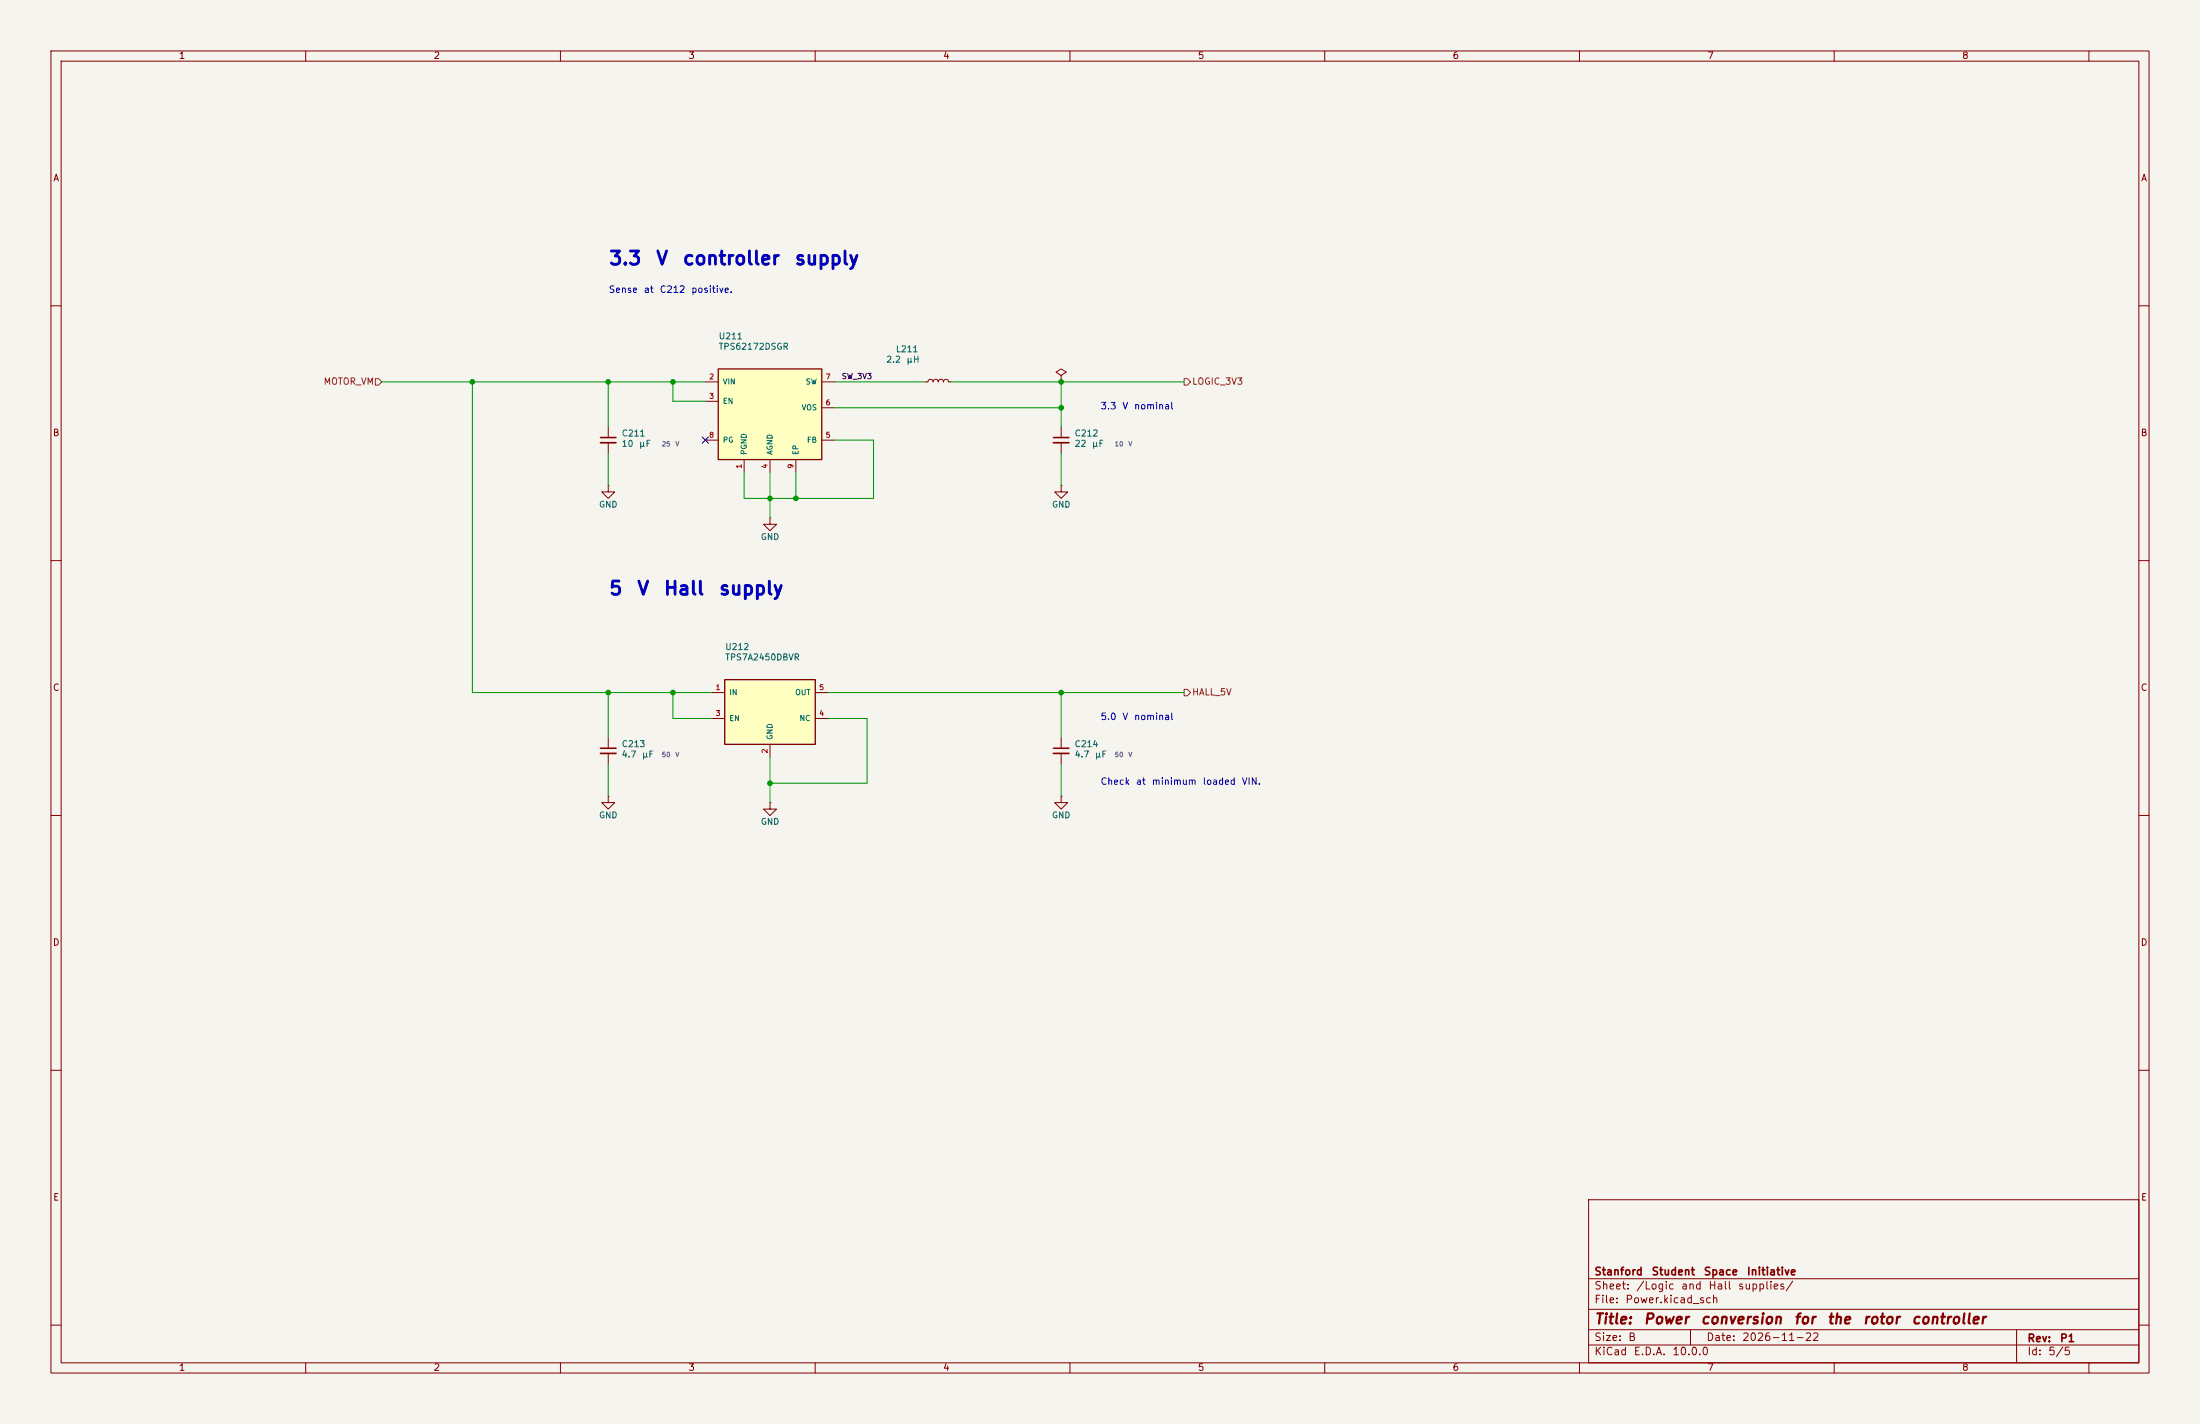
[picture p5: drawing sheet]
(kicad_sch
 (version 20260306)
 (generator "eeschema")
 (generator_version "10.0")
 (paper "B")
 (title_block
  (title "Power conversion for the rotor controller")
  (date "2026-11-22")
  (rev "P1")
  (company "Stanford Student Space Initiative"))
 (lib_symbols
  (symbol "Device:C_Small"
   (pin_numbers (hide yes))
   (pin_names (offset 0.254) (hide yes)) (exclude_from_sim no) (in_bom yes) (on_board yes)
   (in_pos_files yes)
   (duplicate_pin_numbers_are_jumpers no)
   (property "Reference" "C" (at 0.254 1.778 0) (show_name no) (do_not_autoplace no) (effects (font (size 1.27 1.27)) (justify left)))
   (property "Value" "C_Small" (at 0.254 -2.032 0) (show_name no) (do_not_autoplace no) (effects (font (size 1.27 1.27)) (justify left)))
   (property "Footprint" "" (at 0 0 0) (show_name no) (do_not_autoplace no) (hide yes) (effects (font (size 1.27 1.27))))
   (property "Datasheet" "" (at 0 0 0) (show_name no) (do_not_autoplace no) (hide yes) (effects (font (size 1.27 1.27))))
   (property "Description" "Unpolarized capacitor, small symbol" (at 0 0 0) (show_name no) (do_not_autoplace no) (hide yes) (effects (font (size 1.27 1.27))))
   (symbol "C_Small_0_1"
    (polyline (pts (xy -1.524 0.508) (xy 1.524 0.508)) (stroke (width 0.3048) (type default)) (fill (type none)))
    (polyline (pts (xy -1.524 -0.508) (xy 1.524 -0.508)) (stroke (width 0.3302) (type default)) (fill (type none))))
   (symbol "C_Small_1_1"
    (pin passive line (at 0 2.54 270) (length 2.032) (name "" (effects (font (size 1.27 1.27)))) (number "1" (effects (font (size 1.27 1.27)))))
    (pin passive line (at 0 -2.54 90) (length 2.032) (name "" (effects (font (size 1.27 1.27)))) (number "2" (effects (font (size 1.27 1.27))))))
   (embedded_fonts no))
  (symbol "Device:L_Small"
   (pin_numbers (hide yes))
   (pin_names (offset 0.254) (hide yes)) (exclude_from_sim no) (in_bom yes) (on_board yes)
   (in_pos_files yes)
   (duplicate_pin_numbers_are_jumpers no)
   (property "Reference" "L" (at 0.762 1.016 0) (show_name no) (do_not_autoplace no) (effects (font (size 1.27 1.27)) (justify left)))
   (property "Value" "L_Small" (at 0.762 -1.016 0) (show_name no) (do_not_autoplace no) (effects (font (size 1.27 1.27)) (justify left)))
   (property "Footprint" "" (at 0 0 0) (show_name no) (do_not_autoplace no) (hide yes) (effects (font (size 1.27 1.27))))
   (property "Datasheet" "" (at 0 0 0) (show_name no) (do_not_autoplace no) (hide yes) (effects (font (size 1.27 1.27))))
   (property "Description" "Inductor, small symbol" (at 0 0 0) (show_name no) (do_not_autoplace no) (hide yes) (effects (font (size 1.27 1.27))))
   (symbol "L_Small_0_1"
    (arc (start 0 2.032) (mid 0.5058 1.524) (end 0 1.016) (stroke (width 0) (type default)) (fill (type none)))
    (arc (start 0 1.016) (mid 0.5058 0.508) (end 0 0) (stroke (width 0) (type default)) (fill (type none)))
    (arc (start 0 0) (mid 0.5058 -0.508) (end 0 -1.016) (stroke (width 0) (type default)) (fill (type none)))
    (arc (start 0 -1.016) (mid 0.5058 -1.524) (end 0 -2.032) (stroke (width 0) (type default)) (fill (type none))))
   (symbol "L_Small_1_1"
    (pin passive line (at 0 2.54 270) (length 0.508) (name "" (effects (font (size 1.27 1.27)))) (number "1" (effects (font (size 1.27 1.27)))))
    (pin passive line (at 0 -2.54 90) (length 0.508) (name "" (effects (font (size 1.27 1.27)))) (number "2" (effects (font (size 1.27 1.27))))))
   (embedded_fonts no))
  (symbol "RotorBus:TPS62172DSGR"
   (pin_names (offset 0.8)) (exclude_from_sim no) (in_bom yes) (on_board yes)
   (in_pos_files yes)
   (duplicate_pin_numbers_are_jumpers no)
   (property "Reference" "U" (at 0 12.7 0) (show_name no) (do_not_autoplace no) (effects (font (size 1.15 1.15))))
   (property "Value" "TPS62172DSGR" (at 0 10.795 0) (show_name no) (do_not_autoplace no) (effects (font (size 1.15 1.15))))
   (property "Footprint" "Package_SON:Texas_DSG0008A_WSON-8-1EP_2x2mm_P0.5mm_EP0.9x1.6mm" (at 0 0 0) (show_name no) (do_not_autoplace no) (hide yes) (effects (font (size 1.15 1.15))))
   (property "Datasheet" "https://www.ti.com/lit/ds/symlink/tps62172.pdf" (at 0 0 0) (show_name no) (do_not_autoplace no) (hide yes) (effects (font (size 1.15 1.15))))
   (property "Description" "" (at 0 0 0) (show_name no) (do_not_autoplace no) (hide yes) (effects (font (size 1.15 1.15))))
   (symbol "TPS62172DSGR_0_1"
    (rectangle (start -10.16 8.89) (end 10.16 -8.89) (stroke (width 0.254) (type default)) (fill (type background))))
   (symbol "TPS62172DSGR_1_1"
    (pin power_in line (at -5.08 -11.43 90) (length 2.54) (name "PGND" (effects (font (size 1.05 1.05)))) (number "1" (effects (font (size 1 1)))))
    (pin power_in line (at -12.7 6.35 0) (length 2.54) (name "VIN" (effects (font (size 1.05 1.05)))) (number "2" (effects (font (size 1 1)))))
    (pin input line (at -12.7 2.54 0) (length 2.54) (name "EN" (effects (font (size 1.05 1.05)))) (number "3" (effects (font (size 1 1)))))
    (pin power_in line (at 0 -11.43 90) (length 2.54) (name "AGND" (effects (font (size 1.05 1.05)))) (number "4" (effects (font (size 1 1)))))
    (pin input line (at 12.7 -5.08 180) (length 2.54) (name "FB" (effects (font (size 1.05 1.05)))) (number "5" (effects (font (size 1 1)))))
    (pin input line (at 12.7 1.27 180) (length 2.54) (name "VOS" (effects (font (size 1.05 1.05)))) (number "6" (effects (font (size 1 1)))))
    (pin power_out line (at 12.7 6.35 180) (length 2.54) (name "SW" (effects (font (size 1.05 1.05)))) (number "7" (effects (font (size 1 1)))))
    (pin open_collector line (at -12.7 -5.08 0) (length 2.54) (name "PG" (effects (font (size 1.05 1.05)))) (number "8" (effects (font (size 1 1)))))
    (pin passive line (at 5.08 -11.43 90) (length 2.54) (name "EP" (effects (font (size 1.05 1.05)))) (number "9" (effects (font (size 1 1))))))
   (embedded_fonts no))
  (symbol "RotorBus:TPS7A2450DBVR"
   (pin_names (offset 0.8)) (exclude_from_sim no) (in_bom yes) (on_board yes)
   (in_pos_files yes)
   (duplicate_pin_numbers_are_jumpers no)
   (property "Reference" "U" (at 0 10.16 0) (show_name no) (do_not_autoplace no) (effects (font (size 1.15 1.15))))
   (property "Value" "TPS7A2450DBVR" (at 0 8.255 0) (show_name no) (do_not_autoplace no) (effects (font (size 1.15 1.15))))
   (property "Footprint" "Package_TO_SOT_SMD:SOT-23-5" (at 0 0 0) (show_name no) (do_not_autoplace no) (hide yes) (effects (font (size 1.15 1.15))))
   (property "Datasheet" "https://www.ti.com/lit/ds/symlink/tps7a24.pdf" (at 0 0 0) (show_name no) (do_not_autoplace no) (hide yes) (effects (font (size 1.15 1.15))))
   (property "Description" "" (at 0 0 0) (show_name no) (do_not_autoplace no) (hide yes) (effects (font (size 1.15 1.15))))
   (symbol "TPS7A2450DBVR_0_1"
    (rectangle (start -8.89 6.35) (end 8.89 -6.35) (stroke (width 0.254) (type default)) (fill (type background))))
   (symbol "TPS7A2450DBVR_1_1"
    (pin power_in line (at -11.43 3.81 0) (length 2.54) (name "IN" (effects (font (size 1.05 1.05)))) (number "1" (effects (font (size 1 1)))))
    (pin power_in line (at 0 -8.89 90) (length 2.54) (name "GND" (effects (font (size 1.05 1.05)))) (number "2" (effects (font (size 1 1)))))
    (pin input line (at -11.43 -1.27 0) (length 2.54) (name "EN" (effects (font (size 1.05 1.05)))) (number "3" (effects (font (size 1 1)))))
    (pin passive line (at 11.43 -1.27 180) (length 2.54) (name "NC" (effects (font (size 1.05 1.05)))) (number "4" (effects (font (size 1 1)))))
    (pin power_out line (at 11.43 3.81 180) (length 2.54) (name "OUT" (effects (font (size 1.05 1.05)))) (number "5" (effects (font (size 1 1))))))
   (embedded_fonts no))
  (symbol "power:GND"
   (power global)
   (pin_numbers (hide yes))
   (pin_names (offset 0) (hide yes)) (exclude_from_sim no) (in_bom yes) (on_board yes)
   (in_pos_files yes)
   (duplicate_pin_numbers_are_jumpers no)
   (property "Reference" "#PWR" (at 0 -6.35 0) (show_name no) (do_not_autoplace no) (hide yes) (effects (font (size 1.27 1.27))))
   (property "Value" "GND" (at 0 -3.81 0) (show_name no) (do_not_autoplace no) (effects (font (size 1.27 1.27))))
   (property "Footprint" "" (at 0 0 0) (show_name no) (do_not_autoplace no) (hide yes) (effects (font (size 1.27 1.27))))
   (property "Datasheet" "" (at 0 0 0) (show_name no) (do_not_autoplace no) (hide yes) (effects (font (size 1.27 1.27))))
   (property "Description" "Power symbol creates a global label with name \"GND\" , ground" (at 0 0 0) (show_name no) (do_not_autoplace no) (hide yes) (effects (font (size 1.27 1.27))))
   (symbol "GND_0_1"
    (polyline (pts (xy 0 0) (xy 0 -1.27) (xy 1.27 -1.27) (xy 0 -2.54) (xy -1.27 -1.27) (xy 0 -1.27)) (stroke (width 0) (type default)) (fill (type none))))
   (symbol "GND_1_1"
    (pin power_in line (at 0 0 270) (length 0) (name "" (effects (font (size 1.27 1.27)))) (number "1" (effects (font (size 1.27 1.27))))))
   (embedded_fonts no))
  (symbol "power:PWR_FLAG"
   (power global)
   (pin_numbers (hide yes))
   (pin_names (offset 0) (hide yes)) (exclude_from_sim no) (in_bom yes) (on_board yes)
   (in_pos_files yes)
   (duplicate_pin_numbers_are_jumpers no)
   (property "Reference" "#FLG" (at 0 1.905 0) (show_name no) (do_not_autoplace no) (hide yes) (effects (font (size 1.27 1.27))))
   (property "Value" "PWR_FLAG" (at 0 3.81 0) (show_name no) (do_not_autoplace no) (effects (font (size 1.27 1.27))))
   (property "Footprint" "" (at 0 0 0) (show_name no) (do_not_autoplace no) (hide yes) (effects (font (size 1.27 1.27))))
   (property "Datasheet" "" (at 0 0 0) (show_name no) (do_not_autoplace no) (hide yes) (effects (font (size 1.27 1.27))))
   (property "Description" "Special symbol for telling ERC where power comes from" (at 0 0 0) (show_name no) (do_not_autoplace no) (hide yes) (effects (font (size 1.27 1.27))))
   (symbol "PWR_FLAG_0_0"
    (pin power_out line (at 0 0 90) (length 0) (name "" (effects (font (size 1.27 1.27)))) (number "1" (effects (font (size 1.27 1.27))))))
   (symbol "PWR_FLAG_0_1"
    (polyline (pts (xy 0 0) (xy 0 1.27) (xy -1.016 1.905) (xy 0 2.54) (xy 1.016 1.905) (xy 0 1.27)) (stroke (width 0) (type default)) (fill (type none))))
   (embedded_fonts no)))
 (text "3.3 V nominal"
  (exclude_from_sim no)
  (at 215.9 80.01 0)
  (effects (font (size 1.3 1.3)) (justify left)))
 (text "5.0 V nominal"
  (exclude_from_sim no)
  (at 215.9 140.97 0)
  (effects (font (size 1.3 1.3)) (justify left)))
 (text "Sense at C212 positive."
  (exclude_from_sim no)
  (at 119.38 57.15 0)
  (effects (font (size 1.3 1.3)) (justify left)))
 (text "Check at minimum loaded VIN."
  (exclude_from_sim no)
  (at 215.9 153.67 0)
  (effects (font (size 1.3 1.3)) (justify left)))
 (text "3.3 V controller supply"
  (exclude_from_sim no)
  (at 119.38 50.8 0)
  (effects (font (size 2.6 2.6) (bold yes)) (justify left)))
 (text "5 V Hall supply"
  (exclude_from_sim no)
  (at 119.38 115.57 0)
  (effects (font (size 2.6 2.6) (bold yes)) (justify left)))
 (junction (at 151.13 153.67) (diameter 0) (color 0 0 0 0))
 (junction (at 119.38 74.93) (diameter 0) (color 0 0 0 0))
 (junction (at 119.38 135.89) (diameter 0) (color 0 0 0 0))
 (junction (at 208.28 80.01) (diameter 0) (color 0 0 0 0))
 (junction (at 132.08 74.93) (diameter 0) (color 0 0 0 0))
 (junction (at 156.21 97.79) (diameter 0) (color 0 0 0 0))
 (junction (at 92.71 74.93) (diameter 0) (color 0 0 0 0))
 (junction (at 151.13 97.79) (diameter 0) (color 0 0 0 0))
 (junction (at 132.08 135.89) (diameter 0) (color 0 0 0 0))
 (junction (at 208.28 74.93) (diameter 0) (color 0 0 0 0))
 (junction (at 208.28 135.89) (diameter 0) (color 0 0 0 0))
 (no_connect (at 138.43 86.36))
 (wire
  (pts (xy 151.13 92.71) (xy 151.13 97.79))
  (stroke (width 0) (type default)))
 (wire
  (pts (xy 163.83 74.93) (xy 181.61 74.93))
  (stroke (width 0) (type default)))
 (wire
  (pts (xy 119.38 135.89) (xy 119.38 144.78))
  (stroke (width 0) (type default)))
 (wire
  (pts (xy 208.28 74.93) (xy 208.28 80.01))
  (stroke (width 0) (type default)))
 (wire
  (pts (xy 208.28 149.86) (xy 208.28 156.21))
  (stroke (width 0) (type default)))
 (wire
  (pts (xy 162.56 140.97) (xy 170.18 140.97))
  (stroke (width 0) (type default)))
 (wire
  (pts (xy 208.28 74.93) (xy 232.41 74.93))
  (stroke (width 0) (type default)))
 (wire
  (pts (xy 92.71 74.93) (xy 92.71 135.89))
  (stroke (width 0) (type default)))
 (wire
  (pts (xy 171.45 86.36) (xy 163.83 86.36))
  (stroke (width 0) (type default)))
 (wire
  (pts (xy 92.71 135.89) (xy 119.38 135.89))
  (stroke (width 0) (type default)))
 (wire
  (pts (xy 74.93 74.93) (xy 92.71 74.93))
  (stroke (width 0) (type default)))
 (wire
  (pts (xy 151.13 153.67) (xy 151.13 157.48))
  (stroke (width 0) (type default)))
 (wire
  (pts (xy 119.38 74.93) (xy 119.38 83.82))
  (stroke (width 0) (type default)))
 (wire
  (pts (xy 170.18 140.97) (xy 170.18 153.67))
  (stroke (width 0) (type default)))
 (wire
  (pts (xy 208.28 88.9) (xy 208.28 95.25))
  (stroke (width 0) (type default)))
 (wire
  (pts (xy 132.08 135.89) (xy 132.08 140.97))
  (stroke (width 0) (type default)))
 (wire
  (pts (xy 156.21 92.71) (xy 156.21 97.79))
  (stroke (width 0) (type default)))
 (wire
  (pts (xy 146.05 92.71) (xy 146.05 97.79))
  (stroke (width 0) (type default)))
 (wire
  (pts (xy 186.69 74.93) (xy 208.28 74.93))
  (stroke (width 0) (type default)))
 (wire
  (pts (xy 146.05 97.79) (xy 151.13 97.79))
  (stroke (width 0) (type default)))
 (wire
  (pts (xy 119.38 135.89) (xy 132.08 135.89))
  (stroke (width 0) (type default)))
 (wire
  (pts (xy 162.56 135.89) (xy 208.28 135.89))
  (stroke (width 0) (type default)))
 (wire
  (pts (xy 156.21 97.79) (xy 171.45 97.79))
  (stroke (width 0) (type default)))
 (wire
  (pts (xy 151.13 97.79) (xy 156.21 97.79))
  (stroke (width 0) (type default)))
 (wire
  (pts (xy 92.71 74.93) (xy 119.38 74.93))
  (stroke (width 0) (type default)))
 (wire
  (pts (xy 119.38 74.93) (xy 132.08 74.93))
  (stroke (width 0) (type default)))
 (wire
  (pts (xy 132.08 135.89) (xy 139.7 135.89))
  (stroke (width 0) (type default)))
 (wire
  (pts (xy 132.08 78.74) (xy 138.43 78.74))
  (stroke (width 0) (type default)))
 (wire
  (pts (xy 151.13 148.59) (xy 151.13 153.67))
  (stroke (width 0) (type default)))
 (wire
  (pts (xy 208.28 80.01) (xy 208.28 83.82))
  (stroke (width 0) (type default)))
 (wire
  (pts (xy 171.45 97.79) (xy 171.45 86.36))
  (stroke (width 0) (type default)))
 (wire
  (pts (xy 208.28 135.89) (xy 232.41 135.89))
  (stroke (width 0) (type default)))
 (wire
  (pts (xy 132.08 74.93) (xy 138.43 74.93))
  (stroke (width 0) (type default)))
 (wire
  (pts (xy 170.18 153.67) (xy 151.13 153.67))
  (stroke (width 0) (type default)))
 (wire
  (pts (xy 119.38 149.86) (xy 119.38 156.21))
  (stroke (width 0) (type default)))
 (wire
  (pts (xy 119.38 88.9) (xy 119.38 95.25))
  (stroke (width 0) (type default)))
 (wire
  (pts (xy 208.28 135.89) (xy 208.28 144.78))
  (stroke (width 0) (type default)))
 (wire
  (pts (xy 132.08 74.93) (xy 132.08 78.74))
  (stroke (width 0) (type default)))
 (wire
  (pts (xy 163.83 80.01) (xy 208.28 80.01))
  (stroke (width 0) (type default)))
 (wire
  (pts (xy 151.13 97.79) (xy 151.13 101.6))
  (stroke (width 0) (type default)))
 (wire
  (pts (xy 132.08 140.97) (xy 139.7 140.97))
  (stroke (width 0) (type default)))
 (label "SW_3V3"
  (at 165.1 74.93 0)
  (effects (font (size 1.06 1.06)) (justify left bottom)))
 (hierarchical_label "LOGIC_3V3"
  (shape output)
  (at 232.41 74.93 0)
  (effects (font (size 1.27 1.27)) (justify left)))
 (hierarchical_label "HALL_5V"
  (shape output)
  (at 232.41 135.89 0)
  (effects (font (size 1.27 1.27)) (justify left)))
 (hierarchical_label "MOTOR_VM"
  (shape input)
  (at 74.93 74.93 180)
  (effects (font (size 1.27 1.27)) (justify right)))
 (symbol
  (lib_id "power:GND")
  (at 208.28 95.25 0)
  (unit 1)
  (body_style 1)
  (exclude_from_sim no)
  (in_bom yes)
  (on_board yes)
  (in_pos_files yes)
  (dnp no)
  (property "Reference" "#PWR2252" (at 208.28 95.25 0) (hide yes) (show_name no) (do_not_autoplace no) (effects (font (size 1.15 1.15))))
  (property "Value" "GND" (at 208.28 99.06 0) (show_name no) (do_not_autoplace no) (effects (font (size 1.18 1.18))))
  (property "Footprint" "" (at 208.28 95.25 0) (hide yes) (show_name no) (do_not_autoplace no) (effects (font (size 1.15 1.15))))
  (property "Datasheet" "" (at 208.28 95.25 0) (hide yes) (show_name no) (do_not_autoplace no) (effects (font (size 1.15 1.15))))
  (property "Description" "Power symbol creates a global label with name \"GND\" , ground" (at 208.28 95.25 0) (hide yes) (show_name no) (do_not_autoplace no) (effects (font (size 1.15 1.15))))
  (pin "1"))
 (symbol
  (lib_id "Device:C_Small")
  (at 208.28 147.32 0)
  (unit 1)
  (body_style 1)
  (exclude_from_sim no)
  (in_bom yes)
  (on_board yes)
  (in_pos_files yes)
  (dnp no)
  (property "Reference" "C214" (at 210.82 146.05 0) (show_name no) (do_not_autoplace no) (effects (font (size 1.2 1.2)) (justify left)))
  (property "Value" "4.7 µF" (at 210.82 148.082 0) (show_name no) (do_not_autoplace no) (effects (font (size 1.2 1.2)) (justify left)))
  (property "Footprint" "Capacitor_SMD:C_0805_2012Metric" (at 208.28 147.32 0) (hide yes) (show_name no) (do_not_autoplace no) (effects (font (size 1.15 1.15))))
  (property "Datasheet" "https://product.tdk.com/en/search/capacitor/ceramic/mlcc/info?part_no=C2012X7R1H475K125AC" (at 208.28 147.32 0) (hide yes) (show_name no) (do_not_autoplace no) (effects (font (size 1.15 1.15))))
  (property "Description" "Unpolarized capacitor, small symbol" (at 208.28 147.32 0) (hide yes) (show_name no) (do_not_autoplace no) (effects (font (size 1.15 1.15))))
  (property "Voltage" "50 V" (at 218.7575 148.082 0) (show_name no) (do_not_autoplace no) (effects (font (size 0.9 0.9) (color 112 89 120 1)) (justify left)))
  (property "MPN" "C2012X7R1H475K125AC" (at 208.28 147.32 0) (hide yes) (show_name no) (do_not_autoplace no) (effects (font (size 1.15 1.15))))
  (property "Manufacturer" "TDK" (at 208.28 147.32 0) (hide yes) (show_name no) (do_not_autoplace no) (effects (font (size 1.15 1.15))))
  (pin "1")
  (pin "2"))
 (symbol
  (lib_id "power:GND")
  (at 119.38 156.21 0)
  (unit 1)
  (body_style 1)
  (exclude_from_sim no)
  (in_bom yes)
  (on_board yes)
  (in_pos_files yes)
  (dnp no)
  (property "Reference" "#PWR2255" (at 119.38 156.21 0) (hide yes) (show_name no) (do_not_autoplace no) (effects (font (size 1.15 1.15))))
  (property "Value" "GND" (at 119.38 160.02 0) (show_name no) (do_not_autoplace no) (effects (font (size 1.18 1.18))))
  (property "Footprint" "" (at 119.38 156.21 0) (hide yes) (show_name no) (do_not_autoplace no) (effects (font (size 1.15 1.15))))
  (property "Datasheet" "" (at 119.38 156.21 0) (hide yes) (show_name no) (do_not_autoplace no) (effects (font (size 1.15 1.15))))
  (property "Description" "Power symbol creates a global label with name \"GND\" , ground" (at 119.38 156.21 0) (hide yes) (show_name no) (do_not_autoplace no) (effects (font (size 1.15 1.15))))
  (pin "1"))
 (symbol
  (lib_id "power:GND")
  (at 119.38 95.25 0)
  (unit 1)
  (body_style 1)
  (exclude_from_sim no)
  (in_bom yes)
  (on_board yes)
  (in_pos_files yes)
  (dnp no)
  (property "Reference" "#PWR2251" (at 119.38 95.25 0) (hide yes) (show_name no) (do_not_autoplace no) (effects (font (size 1.15 1.15))))
  (property "Value" "GND" (at 119.38 99.06 0) (show_name no) (do_not_autoplace no) (effects (font (size 1.18 1.18))))
  (property "Footprint" "" (at 119.38 95.25 0) (hide yes) (show_name no) (do_not_autoplace no) (effects (font (size 1.15 1.15))))
  (property "Datasheet" "" (at 119.38 95.25 0) (hide yes) (show_name no) (do_not_autoplace no) (effects (font (size 1.15 1.15))))
  (property "Description" "Power symbol creates a global label with name \"GND\" , ground" (at 119.38 95.25 0) (hide yes) (show_name no) (do_not_autoplace no) (effects (font (size 1.15 1.15))))
  (pin "1"))
 (symbol
  (lib_id "Device:C_Small")
  (at 119.38 86.36 0)
  (unit 1)
  (body_style 1)
  (exclude_from_sim no)
  (in_bom yes)
  (on_board yes)
  (in_pos_files yes)
  (dnp no)
  (property "Reference" "C211" (at 121.92 85.09 0) (show_name no) (do_not_autoplace no) (effects (font (size 1.2 1.2)) (justify left)))
  (property "Value" "10 µF" (at 121.92 87.122 0) (show_name no) (do_not_autoplace no) (effects (font (size 1.2 1.2)) (justify left)))
  (property "Footprint" "Capacitor_SMD:C_0805_2012Metric" (at 119.38 86.36 0) (hide yes) (show_name no) (do_not_autoplace no) (effects (font (size 1.15 1.15))))
  (property "Datasheet" "https://pim.murata.com/en-us/pim/details/?partNum=GRM21BR61E106KA73L" (at 119.38 86.36 0) (hide yes) (show_name no) (do_not_autoplace no) (effects (font (size 1.15 1.15))))
  (property "Description" "Unpolarized capacitor, small symbol" (at 119.38 86.36 0) (hide yes) (show_name no) (do_not_autoplace no) (effects (font (size 1.15 1.15))))
  (property "Voltage" "25 V" (at 129.8575 87.122 0) (show_name no) (do_not_autoplace no) (effects (font (size 0.9 0.9) (color 112 89 120 1)) (justify left)))
  (property "MPN" "GRM21BR61E106KA73L" (at 119.38 86.36 0) (hide yes) (show_name no) (do_not_autoplace no) (effects (font (size 1.15 1.15))))
  (property "Manufacturer" "Murata" (at 119.38 86.36 0) (hide yes) (show_name no) (do_not_autoplace no) (effects (font (size 1.15 1.15))))
  (pin "1")
  (pin "2"))
 (symbol
  (lib_id "Device:C_Small")
  (at 119.38 147.32 0)
  (unit 1)
  (body_style 1)
  (exclude_from_sim no)
  (in_bom yes)
  (on_board yes)
  (in_pos_files yes)
  (dnp no)
  (property "Reference" "C213" (at 121.92 146.05 0) (show_name no) (do_not_autoplace no) (effects (font (size 1.2 1.2)) (justify left)))
  (property "Value" "4.7 µF" (at 121.92 148.082 0) (show_name no) (do_not_autoplace no) (effects (font (size 1.2 1.2)) (justify left)))
  (property "Footprint" "Capacitor_SMD:C_0805_2012Metric" (at 119.38 147.32 0) (hide yes) (show_name no) (do_not_autoplace no) (effects (font (size 1.15 1.15))))
  (property "Datasheet" "https://product.tdk.com/en/search/capacitor/ceramic/mlcc/info?part_no=C2012X7R1H475K125AC" (at 119.38 147.32 0) (hide yes) (show_name no) (do_not_autoplace no) (effects (font (size 1.15 1.15))))
  (property "Description" "Unpolarized capacitor, small symbol" (at 119.38 147.32 0) (hide yes) (show_name no) (do_not_autoplace no) (effects (font (size 1.15 1.15))))
  (property "Voltage" "50 V" (at 129.8575 148.082 0) (show_name no) (do_not_autoplace no) (effects (font (size 0.9 0.9) (color 112 89 120 1)) (justify left)))
  (property "MPN" "C2012X7R1H475K125AC" (at 119.38 147.32 0) (hide yes) (show_name no) (do_not_autoplace no) (effects (font (size 1.15 1.15))))
  (property "Manufacturer" "TDK" (at 119.38 147.32 0) (hide yes) (show_name no) (do_not_autoplace no) (effects (font (size 1.15 1.15))))
  (pin "1")
  (pin "2"))
 (symbol
  (lib_id "RotorBus:TPS7A2450DBVR")
  (at 151.13 139.7 0)
  (unit 1)
  (body_style 1)
  (exclude_from_sim no)
  (in_bom yes)
  (on_board yes)
  (in_pos_files yes)
  (dnp no)
  (property "Reference" "U212" (at 142.24 127 0) (show_name no) (do_not_autoplace no) (effects (font (size 1.2 1.2)) (justify left)))
  (property "Value" "TPS7A2450DBVR" (at 142.24 129.032 0) (show_name no) (do_not_autoplace no) (effects (font (size 1.2 1.2)) (justify left)))
  (property "Footprint" "Package_TO_SOT_SMD:SOT-23-5" (at 151.13 139.7 0) (hide yes) (show_name no) (do_not_autoplace no) (effects (font (size 1.15 1.15))))
  (property "Datasheet" "https://www.ti.com/lit/ds/symlink/tps7a24.pdf" (at 151.13 139.7 0) (hide yes) (show_name no) (do_not_autoplace no) (effects (font (size 1.15 1.15))))
  (property "Description" "" (at 151.13 139.7 0) (hide yes) (show_name no) (do_not_autoplace no) (effects (font (size 1.15 1.15))))
  (property "MPN" "TPS7A2450DBVR" (at 151.13 139.7 0) (hide yes) (show_name no) (do_not_autoplace no) (effects (font (size 1.15 1.15))))
  (property "Manufacturer" "Texas Instruments" (at 151.13 139.7 0) (hide yes) (show_name no) (do_not_autoplace no) (effects (font (size 1.15 1.15))))
  (pin "1")
  (pin "3")
  (pin "5")
  (pin "4")
  (pin "2"))
 (symbol
  (lib_id "power:GND")
  (at 151.13 157.48 0)
  (unit 1)
  (body_style 1)
  (exclude_from_sim no)
  (in_bom yes)
  (on_board yes)
  (in_pos_files yes)
  (dnp no)
  (property "Reference" "#PWR2257" (at 151.13 157.48 0) (hide yes) (show_name no) (do_not_autoplace no) (effects (font (size 1.15 1.15))))
  (property "Value" "GND" (at 151.13 161.29 0) (show_name no) (do_not_autoplace no) (effects (font (size 1.18 1.18))))
  (property "Footprint" "" (at 151.13 157.48 0) (hide yes) (show_name no) (do_not_autoplace no) (effects (font (size 1.15 1.15))))
  (property "Datasheet" "" (at 151.13 157.48 0) (hide yes) (show_name no) (do_not_autoplace no) (effects (font (size 1.15 1.15))))
  (property "Description" "Power symbol creates a global label with name \"GND\" , ground" (at 151.13 157.48 0) (hide yes) (show_name no) (do_not_autoplace no) (effects (font (size 1.15 1.15))))
  (pin "1"))
 (symbol
  (lib_id "Device:L_Small")
  (at 184.15 74.93 90)
  (unit 1)
  (body_style 1)
  (exclude_from_sim no)
  (in_bom yes)
  (on_board yes)
  (in_pos_files yes)
  (dnp no)
  (property "Reference" "L211" (at 180.34 68.58 90) (show_name no) (do_not_autoplace no) (effects (font (size 1.2 1.2)) (justify left)))
  (property "Value" "2.2 µH" (at 180.34 70.612 90) (show_name no) (do_not_autoplace no) (effects (font (size 1.2 1.2)) (justify left)))
  (property "Footprint" "RotorPackages:L_Coilcraft_XFL2010" (at 184.15 74.93 0) (hide yes) (show_name no) (do_not_autoplace no) (effects (font (size 1.15 1.15))))
  (property "Datasheet" "https://www.coilcraft.com/getmedia/50382b97-998f-4b75-b5ee-4a93b0ac4411/xfl2010.pdf" (at 184.15 74.93 0) (hide yes) (show_name no) (do_not_autoplace no) (effects (font (size 1.15 1.15))))
  (property "Description" "Inductor, small symbol" (at 184.15 74.93 0) (hide yes) (show_name no) (do_not_autoplace no) (effects (font (size 1.15 1.15))))
  (property "MPN" "XFL2010-222MEC" (at 184.15 74.93 0) (hide yes) (show_name no) (do_not_autoplace no) (effects (font (size 1.15 1.15))))
  (property "Manufacturer" "Coilcraft" (at 184.15 74.93 0) (hide yes) (show_name no) (do_not_autoplace no) (effects (font (size 1.15 1.15))))
  (property "LCSC" "C17589157" (at 184.15 74.93 0) (hide yes) (show_name no) (do_not_autoplace no) (effects (font (size 1.15 1.15))))
  (pin "1")
  (pin "2"))
 (symbol
  (lib_id "Device:C_Small")
  (at 208.28 86.36 0)
  (unit 1)
  (body_style 1)
  (exclude_from_sim no)
  (in_bom yes)
  (on_board yes)
  (in_pos_files yes)
  (dnp no)
  (property "Reference" "C212" (at 210.82 85.09 0) (show_name no) (do_not_autoplace no) (effects (font (size 1.2 1.2)) (justify left)))
  (property "Value" "22 µF" (at 210.82 87.122 0) (show_name no) (do_not_autoplace no) (effects (font (size 1.2 1.2)) (justify left)))
  (property "Footprint" "Capacitor_SMD:C_0805_2012Metric" (at 208.28 86.36 0) (hide yes) (show_name no) (do_not_autoplace no) (effects (font (size 1.15 1.15))))
  (property "Datasheet" "https://pim.murata.com/en-us/pim/details/?partNum=GRM21BR61A226ME44L" (at 208.28 86.36 0) (hide yes) (show_name no) (do_not_autoplace no) (effects (font (size 1.15 1.15))))
  (property "Description" "Unpolarized capacitor, small symbol" (at 208.28 86.36 0) (hide yes) (show_name no) (do_not_autoplace no) (effects (font (size 1.15 1.15))))
  (property "Voltage" "10 V" (at 218.7575 87.122 0) (show_name no) (do_not_autoplace no) (effects (font (size 0.9 0.9) (color 112 89 120 1)) (justify left)))
  (property "MPN" "GRM21BR61A226ME44L" (at 208.28 86.36 0) (hide yes) (show_name no) (do_not_autoplace no) (effects (font (size 1.15 1.15))))
  (property "Manufacturer" "Murata" (at 208.28 86.36 0) (hide yes) (show_name no) (do_not_autoplace no) (effects (font (size 1.15 1.15))))
  (pin "1")
  (pin "2"))
 (symbol
  (lib_id "power:GND")
  (at 208.28 156.21 0)
  (unit 1)
  (body_style 1)
  (exclude_from_sim no)
  (in_bom yes)
  (on_board yes)
  (in_pos_files yes)
  (dnp no)
  (property "Reference" "#PWR2256" (at 208.28 156.21 0) (hide yes) (show_name no) (do_not_autoplace no) (effects (font (size 1.15 1.15))))
  (property "Value" "GND" (at 208.28 160.02 0) (show_name no) (do_not_autoplace no) (effects (font (size 1.18 1.18))))
  (property "Footprint" "" (at 208.28 156.21 0) (hide yes) (show_name no) (do_not_autoplace no) (effects (font (size 1.15 1.15))))
  (property "Datasheet" "" (at 208.28 156.21 0) (hide yes) (show_name no) (do_not_autoplace no) (effects (font (size 1.15 1.15))))
  (property "Description" "Power symbol creates a global label with name \"GND\" , ground" (at 208.28 156.21 0) (hide yes) (show_name no) (do_not_autoplace no) (effects (font (size 1.15 1.15))))
  (pin "1"))
 (symbol
  (lib_id "power:GND")
  (at 151.13 101.6 0)
  (unit 1)
  (body_style 1)
  (exclude_from_sim no)
  (in_bom yes)
  (on_board yes)
  (in_pos_files yes)
  (dnp no)
  (property "Reference" "#PWR2254" (at 151.13 101.6 0) (hide yes) (show_name no) (do_not_autoplace no) (effects (font (size 1.15 1.15))))
  (property "Value" "GND" (at 151.13 105.41 0) (show_name no) (do_not_autoplace no) (effects (font (size 1.18 1.18))))
  (property "Footprint" "" (at 151.13 101.6 0) (hide yes) (show_name no) (do_not_autoplace no) (effects (font (size 1.15 1.15))))
  (property "Datasheet" "" (at 151.13 101.6 0) (hide yes) (show_name no) (do_not_autoplace no) (effects (font (size 1.15 1.15))))
  (property "Description" "Power symbol creates a global label with name \"GND\" , ground" (at 151.13 101.6 0) (hide yes) (show_name no) (do_not_autoplace no) (effects (font (size 1.15 1.15))))
  (pin "1"))
 (symbol
  (lib_id "RotorBus:TPS62172DSGR")
  (at 151.13 81.28 0)
  (unit 1)
  (body_style 1)
  (exclude_from_sim no)
  (in_bom yes)
  (on_board yes)
  (in_pos_files yes)
  (dnp no)
  (property "Reference" "U211" (at 140.97 66.04 0) (show_name no) (do_not_autoplace no) (effects (font (size 1.2 1.2)) (justify left)))
  (property "Value" "TPS62172DSGR" (at 140.97 68.072 0) (show_name no) (do_not_autoplace no) (effects (font (size 1.2 1.2)) (justify left)))
  (property "Footprint" "RotorPackages:Texas_DSG0008A_WSON-8-1EP_2x2mm_P0.5mm_EP0.9x1.6mm" (at 151.13 81.28 0) (hide yes) (show_name no) (do_not_autoplace no) (effects (font (size 1.15 1.15))))
  (property "Datasheet" "https://www.ti.com/lit/ds/symlink/tps62172.pdf" (at 151.13 81.28 0) (hide yes) (show_name no) (do_not_autoplace no) (effects (font (size 1.15 1.15))))
  (property "Description" "" (at 151.13 81.28 0) (hide yes) (show_name no) (do_not_autoplace no) (effects (font (size 1.15 1.15))))
  (property "MPN" "TPS62172DSGR" (at 151.13 81.28 0) (hide yes) (show_name no) (do_not_autoplace no) (effects (font (size 1.15 1.15))))
  (property "Manufacturer" "Texas Instruments" (at 151.13 81.28 0) (hide yes) (show_name no) (do_not_autoplace no) (effects (font (size 1.15 1.15))))
  (pin "2")
  (pin "3")
  (pin "8")
  (pin "7")
  (pin "6")
  (pin "5")
  (pin "1")
  (pin "4")
  (pin "9"))
 (symbol
  (lib_id "power:PWR_FLAG")
  (at 208.28 74.93 0)
  (unit 1)
  (body_style 1)
  (exclude_from_sim no)
  (in_bom yes)
  (on_board yes)
  (in_pos_files yes)
  (dnp no)
  (property "Reference" "#FLG2253" (at 208.28 74.93 0) (hide yes) (show_name no) (do_not_autoplace no) (effects (font (size 1.15 1.15))))
  (property "Value" "PWR_FLAG" (at 208.28 71.12 0) (hide yes) (show_name no) (do_not_autoplace no) (effects (font (size 1.18 1.18))))
  (property "Footprint" "" (at 208.28 74.93 0) (hide yes) (show_name no) (do_not_autoplace no) (effects (font (size 1.15 1.15))))
  (property "Datasheet" "" (at 208.28 74.93 0) (hide yes) (show_name no) (do_not_autoplace no) (effects (font (size 1.15 1.15))))
  (property "Description" "Special symbol for telling ERC where power comes from" (at 208.28 74.93 0) (hide yes) (show_name no) (do_not_autoplace no) (effects (font (size 1.15 1.15))))
  (pin "1")))
